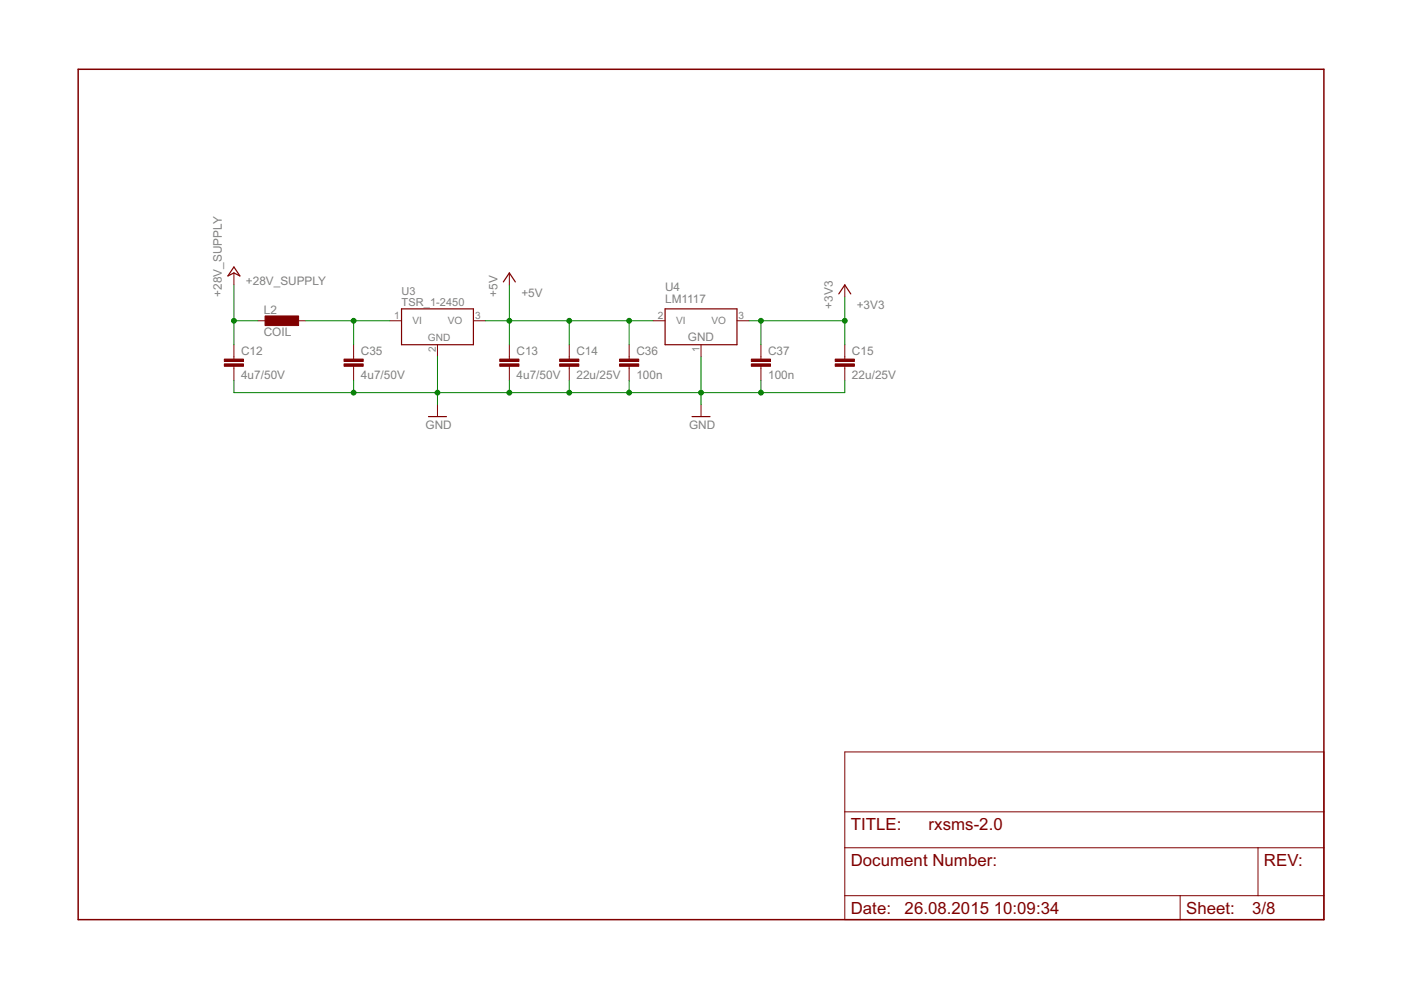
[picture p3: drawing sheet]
<svg xmlns="http://www.w3.org/2000/svg" width="297mm" height="210mm" viewBox="0 0 297 210" stroke-linecap="round" stroke-linejoin="round" font-family="sans-serif">
<path d="M16.6 14.7h264.1v180.3h-264.1z" fill="none" stroke="#800000" stroke-width=".32"/>
<g fill="none" stroke="#800000" stroke-width=".21">
<path d="M49.6 57.9v2.5M108 57.9v2.5M49.6 73.1v3M49.6 77.7v3M54.7 68h2.5M62.3 68h2.5M75 73.1v3M75 77.7v3M82.6 68h2.5M92.8 73.1v2.5M100.4 68h2.5M108 73.1v3"/>
<path d="M108 77.7v3M120.7 73.1v3M120.7 77.7v3M133.4 73.1v3M133.4 77.7v3M138.5 68h2.5M148.6 73.1v2.5M156.3 68h2.5M161.3 73.1v3M161.3 77.7v3M179.1 60.4v2.5M179.1 73.1v3"/>
<path d="M179.1 77.7v3M92.8 85.8v2.5M148.6 85.8v2.5M179.1 159.4h101.6v35.6h-101.6zM179.1 179.7h101.6M179.1 172.1h101.6M266.7 179.7v10.2M179.1 189.9h101.6M250.2 189.9v5.1"/>
</g>
<path d="M49.6 56.6l1.3 1.9-1.3-.6-1.3 .6zM106.7 59.8l1.3-1.9 1.3 1.9M85.1 65.5h15.3v7.6h-15.3zM141 65.5h15.3v7.6h-15.3zM177.8 62.3l1.3-1.9 1.3 1.9M90.8 88.3h3.9M146.7 88.3h3.8" fill="none" stroke="#800000" stroke-width=".25"/>
<g fill="#800000" stroke="#800000" stroke-width=".21">
<path d="M47.6 77.2h4v.5h-4z"/>
<path d="M47.6 76.1h4v.5h-4z"/>
<path d="M106 77.2h4v.5h-4z"/>
<path d="M106 76.1h4v.5h-4z"/>
<path d="M118.7 77.2h4v.5h-4z"/>
<path d="M118.7 76.1h4v.5h-4z"/>
<path d="M177.1 77.2h4v.5h-4z"/>
<path d="M177.1 76.1h4v.5h-4z"/>
<path d="M72.9 77.2h4.1v.5h-4.1z"/>
<path d="M72.9 76.1h4.1v.5h-4.1z"/>
<path d="M56.2 67h7.1v2h-7.1z"/>
<path d="M131.4 77.2h4v.5h-4z"/>
<path d="M131.4 76.1h4v.5h-4z"/>
<path d="M159.3 77.2h4.1v.5h-4.1z"/>
<path d="M159.3 76.1h4.1v.5h-4.1z"/>
</g>
<g fill="none" stroke="#008000" stroke-width=".21">
<path d="M49.6 68h5.1M49.6 60.4v12.7M64.8 68h17.8M75 68v5.1M92.8 75.6v10.2M102.9 68h35.6M108 60.4v12.7M120.7 68v5.1M133.4 68v5.1M148.6 75.6v10.2M158.8 68h20.3M161.3 68v5.1"/>
<path d="M179.1 62.9v10.2M49.6 80.7v2.5h129.5v-2.5M75 80.7v2.5M108 80.7v2.5M120.7 80.7v2.5M133.4 80.7v2.5M161.3 80.7v2.5"/>
</g>
<g fill="#008000" stroke="#008000" stroke-width=".21">
<circle cx="179.1" cy="68" r=".51"/>
<circle cx="161.3" cy="68" r=".51"/>
<circle cx="92.8" cy="83.2" r=".51"/>
<circle cx="148.6" cy="83.2" r=".51"/>
<circle cx="108" cy="83.2" r=".51"/>
<circle cx="120.7" cy="83.2" r=".51"/>
<circle cx="75" cy="83.2" r=".51"/>
<circle cx="133.4" cy="83.2" r=".51"/>
<circle cx="161.3" cy="83.2" r=".51"/>
<circle cx="108" cy="68" r=".51"/>
<circle cx="120.7" cy="68" r=".51"/>
<circle cx="133.4" cy="68" r=".51"/>
<circle cx="49.6" cy="68" r=".51"/>
<circle cx="75" cy="68" r=".51"/>
</g>
<g font-size="4" fill="#800000">
<text x="180.4" y="175.9">TITLE:</text>
<text x="196.9" y="175.9">rxsms-2.0</text>
<text x="180.4" y="183.6">Document Number:</text>
<text x="268" y="183.6">REV:</text>
<text x="180.4" y="193.7">Date:</text>
<text x="191.8" y="193.7">26.08.2015</text>
<text x="210.7" y="193.7">10:09:34</text>
<text x="251.5" y="193.7">Sheet:</text>
<text x="265.4" y="193.7">3/8</text>
</g>
<g font-size="2.8" fill="#808080">
<text x="47" y="62.9" transform="rotate(-90 47 62.9)">+28V_SUPPLY</text>
<text x="52.1" y="60.4">+28V_SUPPLY</text>
<text x="105.5" y="62.9" transform="rotate(-90 105.5 62.9)">+5V</text>
<text x="110.5" y="62.9">+5V</text>
<text x="141" y="64.2">LM1117</text>
<text x="141" y="61.7">U4</text>
<text x="176.6" y="65.5" transform="rotate(-90 176.6 65.5)">+3V3</text>
<text x="181.6" y="65.5">+3V3</text>
<text x="55.9" y="71.3">COIL</text>
<text x="55.9" y="66.5">L2</text>
<text x="51.1" y="75.3">C12</text>
<text x="76.5" y="75.3">C35</text>
<text x="109.5" y="75.3">C13</text>
<text x="122.2" y="75.3">C14</text>
<text x="134.9" y="75.3">C36</text>
<text x="145.9" y="72.3">GND</text>
<text x="162.9" y="75.3">C37</text>
<text x="180.6" y="75.3">C15</text>
<text x="51.1" y="80.3">4u7/50V</text>
<text x="76.5" y="80.3">4u7/50V</text>
<text x="109.5" y="80.3">4u7/50V</text>
<text x="122.2" y="80.3">22u/25V</text>
<text x="134.9" y="80.3">100n</text>
<text x="162.9" y="80.3">100n</text>
<text x="180.6" y="80.3">22u/25V</text>
<text x="90.2" y="90.9">GND</text>
<text x="146.1" y="90.9">GND</text>
</g>
<g font-size="2.6" fill="#808080">
<text x="85.1" y="64.8">TSR_1-2450</text>
<text x="85.1" y="62.6">U3</text>
</g>
<g font-size="2.4" fill="#808080">
<text x="83.6" y="67.7">1</text>
<text x="87.5" y="68.8">VI</text>
<text x="95" y="68.8">VO</text>
<text x="100.7" y="67.7">3</text>
<text x="139.5" y="67.7">2</text>
<text x="143.3" y="68.8">VI</text>
<text x="150.8" y="68.8">VO</text>
<text x="156.6" y="67.7">3</text>
<text x="90.7" y="72.3">GND</text>
<text x="92.4" y="74.6" transform="rotate(-90 92.4 74.6)">2</text>
<text x="148.3" y="74.6" transform="rotate(-90 148.3 74.6)">1</text>
</g>
</svg>
